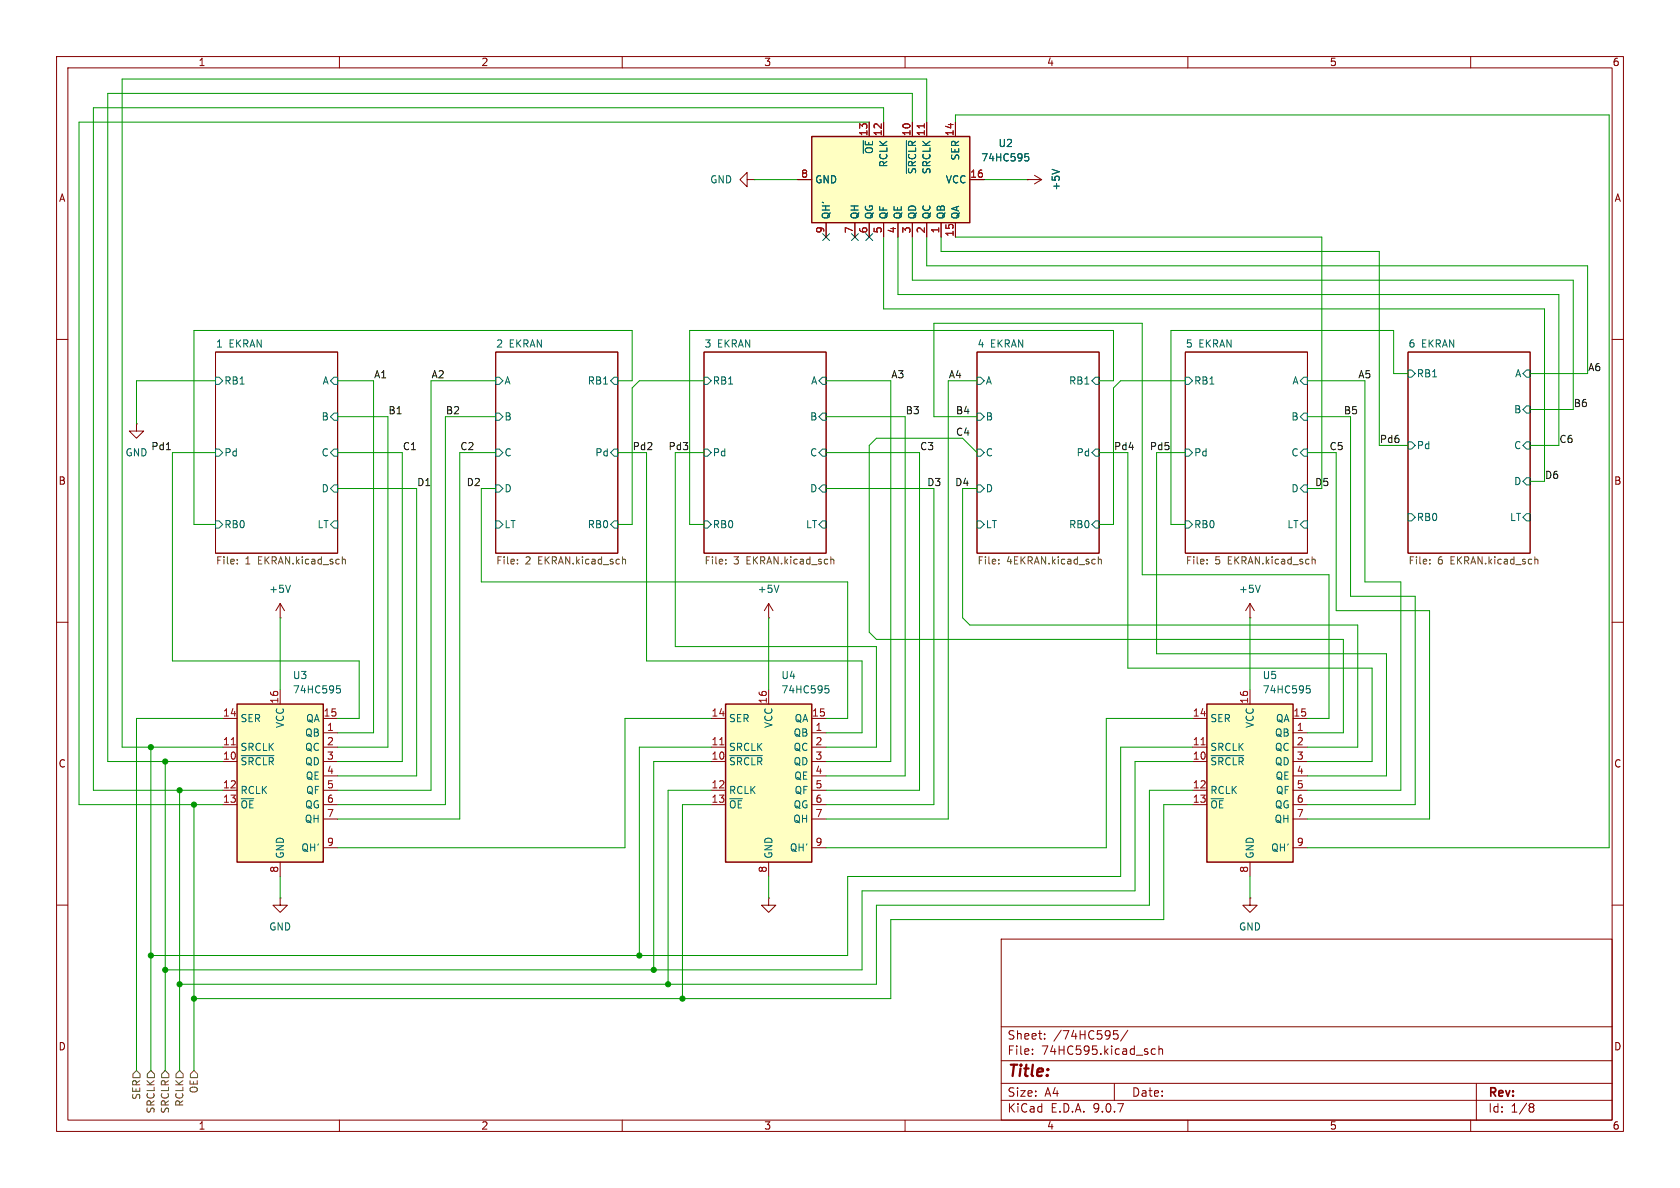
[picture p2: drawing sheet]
(kicad_sch
 (version 20250114)
 (generator "eeschema")
 (generator_version "9.0")
 (paper "A4")
 (lib_symbols
  (symbol "74xx:74HC595" (exclude_from_sim no) (in_bom yes) (on_board yes)
   (property "Reference" "U" (at -7.62 13.97 0) (effects (font (size 1.27 1.27))))
   (property "Value" "74HC595" (at -7.62 -16.51 0) (effects (font (size 1.27 1.27))))
   (property "Footprint" "" (at 0 0 0) (effects (font (size 1.27 1.27)) (hide yes)))
   (property "Datasheet" "http://www.ti.com/lit/ds/symlink/sn74hc595.pdf" (at 0 0 0) (effects (font (size 1.27 1.27)) (hide yes)))
   (property "Description" "8-bit serial in/out Shift Register 3-State Outputs" (at 0 0 0) (effects (font (size 1.27 1.27)) (hide yes)))
   (symbol "74HC595_1_0"
    (pin input line (at -10.16 10.16 0) (length 2.54) (name "SER" (effects (font (size 1.27 1.27)))) (number "14" (effects (font (size 1.27 1.27)))))
    (pin input line (at -10.16 5.08 0) (length 2.54) (name "SRCLK" (effects (font (size 1.27 1.27)))) (number "11" (effects (font (size 1.27 1.27)))))
    (pin input line (at -10.16 2.54 0) (length 2.54) (name "~{SRCLR}" (effects (font (size 1.27 1.27)))) (number "10" (effects (font (size 1.27 1.27)))))
    (pin input line (at -10.16 -2.54 0) (length 2.54) (name "RCLK" (effects (font (size 1.27 1.27)))) (number "12" (effects (font (size 1.27 1.27)))))
    (pin input line (at -10.16 -5.08 0) (length 2.54) (name "~{OE}" (effects (font (size 1.27 1.27)))) (number "13" (effects (font (size 1.27 1.27)))))
    (pin power_in line (at 0 15.24 270) (length 2.54) (name "VCC" (effects (font (size 1.27 1.27)))) (number "16" (effects (font (size 1.27 1.27)))))
    (pin power_in line (at 0 -17.78 90) (length 2.54) (name "GND" (effects (font (size 1.27 1.27)))) (number "8" (effects (font (size 1.27 1.27)))))
    (pin tri_state line (at 10.16 10.16 180) (length 2.54) (name "QA" (effects (font (size 1.27 1.27)))) (number "15" (effects (font (size 1.27 1.27)))))
    (pin tri_state line (at 10.16 7.62 180) (length 2.54) (name "QB" (effects (font (size 1.27 1.27)))) (number "1" (effects (font (size 1.27 1.27)))))
    (pin tri_state line (at 10.16 5.08 180) (length 2.54) (name "QC" (effects (font (size 1.27 1.27)))) (number "2" (effects (font (size 1.27 1.27)))))
    (pin tri_state line (at 10.16 2.54 180) (length 2.54) (name "QD" (effects (font (size 1.27 1.27)))) (number "3" (effects (font (size 1.27 1.27)))))
    (pin tri_state line (at 10.16 0 180) (length 2.54) (name "QE" (effects (font (size 1.27 1.27)))) (number "4" (effects (font (size 1.27 1.27)))))
    (pin tri_state line (at 10.16 -2.54 180) (length 2.54) (name "QF" (effects (font (size 1.27 1.27)))) (number "5" (effects (font (size 1.27 1.27)))))
    (pin tri_state line (at 10.16 -5.08 180) (length 2.54) (name "QG" (effects (font (size 1.27 1.27)))) (number "6" (effects (font (size 1.27 1.27)))))
    (pin tri_state line (at 10.16 -7.62 180) (length 2.54) (name "QH" (effects (font (size 1.27 1.27)))) (number "7" (effects (font (size 1.27 1.27)))))
    (pin output line (at 10.16 -12.7 180) (length 2.54) (name "QH'" (effects (font (size 1.27 1.27)))) (number "9" (effects (font (size 1.27 1.27))))))
   (symbol "74HC595_1_1"
    (rectangle (start -7.62 12.7) (end 7.62 -15.24) (stroke (width 0.254) (type default)) (fill (type background))))
   (embedded_fonts no))
  (symbol "power:+5V"
   (power)
   (pin_numbers (hide yes))
   (pin_names
    (offset 0) (hide yes)) (exclude_from_sim no) (in_bom yes) (on_board yes)
   (property "Reference" "#PWR" (at 0 -3.81 0) (effects (font (size 1.27 1.27)) (hide yes)))
   (property "Value" "+5V" (at 0 3.556 0) (effects (font (size 1.27 1.27))))
   (property "Footprint" "" (at 0 0 0) (effects (font (size 1.27 1.27)) (hide yes)))
   (property "Datasheet" "" (at 0 0 0) (effects (font (size 1.27 1.27)) (hide yes)))
   (property "Description" "Power symbol creates a global label with name \"+5V\"" (at 0 0 0) (effects (font (size 1.27 1.27)) (hide yes)))
   (symbol "+5V_0_1"
    (polyline (pts (xy -0.762 1.27) (xy 0 2.54)) (stroke (width 0) (type default)) (fill (type none)))
    (polyline (pts (xy 0 2.54) (xy 0.762 1.27)) (stroke (width 0) (type default)) (fill (type none)))
    (polyline (pts (xy 0 0) (xy 0 2.54)) (stroke (width 0) (type default)) (fill (type none))))
   (symbol "+5V_1_1"
    (pin power_in line (at 0 0 90) (length 0) (name "~" (effects (font (size 1.27 1.27)))) (number "1" (effects (font (size 1.27 1.27))))))
   (embedded_fonts no))
  (symbol "power:GND"
   (power)
   (pin_numbers (hide yes))
   (pin_names
    (offset 0) (hide yes)) (exclude_from_sim no) (in_bom yes) (on_board yes)
   (property "Reference" "#PWR" (at 0 -6.35 0) (effects (font (size 1.27 1.27)) (hide yes)))
   (property "Value" "GND" (at 0 -3.81 0) (effects (font (size 1.27 1.27))))
   (property "Footprint" "" (at 0 0 0) (effects (font (size 1.27 1.27)) (hide yes)))
   (property "Datasheet" "" (at 0 0 0) (effects (font (size 1.27 1.27)) (hide yes)))
   (property "Description" "Power symbol creates a global label with name \"GND\" , ground" (at 0 0 0) (effects (font (size 1.27 1.27)) (hide yes)))
   (symbol "GND_0_1"
    (polyline (pts (xy 0 0) (xy 0 -1.27) (xy 1.27 -1.27) (xy 0 -2.54) (xy -1.27 -1.27) (xy 0 -1.27)) (stroke (width 0) (type default)) (fill (type none))))
   (symbol "GND_1_1"
    (pin power_in line (at 0 0 270) (length 0) (name "~" (effects (font (size 1.27 1.27)))) (number "1" (effects (font (size 1.27 1.27))))))
   (embedded_fonts no)))
 (junction
  (at 29.21 134.62)
  (diameter 0)
  (color 0 0 0 0))
 (junction
  (at 34.29 176.53)
  (diameter 0)
  (color 0 0 0 0))
 (junction
  (at 26.67 132.08)
  (diameter 0)
  (color 0 0 0 0))
 (junction
  (at 113.03 168.91)
  (diameter 0)
  (color 0 0 0 0))
 (junction
  (at 31.75 173.99)
  (diameter 0)
  (color 0 0 0 0))
 (junction
  (at 120.65 176.53)
  (diameter 0)
  (color 0 0 0 0))
 (junction
  (at 118.11 173.99)
  (diameter 0)
  (color 0 0 0 0))
 (junction
  (at 31.75 139.7)
  (diameter 0)
  (color 0 0 0 0))
 (junction
  (at 26.67 168.91)
  (diameter 0)
  (color 0 0 0 0))
 (junction
  (at 115.57 171.45)
  (diameter 0)
  (color 0 0 0 0))
 (junction
  (at 34.29 142.24)
  (diameter 0)
  (color 0 0 0 0))
 (junction
  (at 29.21 171.45)
  (diameter 0)
  (color 0 0 0 0))
 (no_connect
  (at 151.13 41.91))
 (no_connect
  (at 153.67 41.91))
 (no_connect
  (at 146.05 41.91))
 (wire
  (pts (xy 280.67 66.04) (xy 280.67 46.99))
  (stroke (width 0) (type default)))
 (wire
  (pts (xy 71.12 134.62) (xy 59.69 134.62))
  (stroke (width 0) (type default)))
 (wire
  (pts (xy 59.69 80.01) (xy 71.12 80.01))
  (stroke (width 0) (type default)))
 (wire
  (pts (xy 278.13 49.53) (xy 161.29 49.53))
  (stroke (width 0) (type default)))
 (wire
  (pts (xy 81.28 80.01) (xy 81.28 144.78))
  (stroke (width 0) (type default)))
 (wire
  (pts (xy 73.66 86.36) (xy 73.66 137.16))
  (stroke (width 0) (type default)))
 (wire
  (pts (xy 243.84 78.74) (xy 243.84 44.45))
  (stroke (width 0) (type default)))
 (wire
  (pts (xy 234.95 101.6) (xy 234.95 127))
  (stroke (width 0) (type default)))
 (wire
  (pts (xy 16.51 139.7) (xy 31.75 139.7))
  (stroke (width 0) (type default)))
 (wire
  (pts (xy 39.37 139.7) (xy 31.75 139.7))
  (stroke (width 0) (type default)))
 (wire
  (pts (xy 154.94 77.47) (xy 153.67 78.74))
  (stroke (width 0) (type default)))
 (wire
  (pts (xy 252.73 107.95) (xy 252.73 144.78))
  (stroke (width 0) (type default)))
 (wire
  (pts (xy 19.05 16.51) (xy 161.29 16.51))
  (stroke (width 0) (type default)))
 (wire
  (pts (xy 78.74 142.24) (xy 59.69 142.24))
  (stroke (width 0) (type default)))
 (wire
  (pts (xy 113.03 168.91) (xy 26.67 168.91))
  (stroke (width 0) (type default)))
 (wire
  (pts (xy 172.72 80.01) (xy 170.18 77.47))
  (stroke (width 0) (type default)))
 (wire
  (pts (xy 199.39 118.11) (xy 242.57 118.11))
  (stroke (width 0) (type default)))
 (wire
  (pts (xy 275.59 78.74) (xy 275.59 52.07))
  (stroke (width 0) (type default)))
 (wire
  (pts (xy 49.53 109.22) (xy 49.53 121.92))
  (stroke (width 0) (type default)))
 (wire
  (pts (xy 125.73 132.08) (xy 113.03 132.08))
  (stroke (width 0) (type default)))
 (wire
  (pts (xy 152.4 157.48) (xy 200.66 157.48))
  (stroke (width 0) (type default)))
 (wire
  (pts (xy 29.21 134.62) (xy 29.21 171.45))
  (stroke (width 0) (type default)))
 (wire
  (pts (xy 149.86 154.94) (xy 198.12 154.94))
  (stroke (width 0) (type default)))
 (wire
  (pts (xy 59.69 149.86) (xy 110.49 149.86))
  (stroke (width 0) (type default)))
 (wire
  (pts (xy 118.11 139.7) (xy 118.11 173.99))
  (stroke (width 0) (type default)))
 (wire
  (pts (xy 19.05 134.62) (xy 29.21 134.62))
  (stroke (width 0) (type default)))
 (wire
  (pts (xy 194.31 92.71) (xy 196.85 92.71))
  (stroke (width 0) (type default)))
 (wire
  (pts (xy 270.51 85.09) (xy 273.05 85.09))
  (stroke (width 0) (type default)))
 (wire
  (pts (xy 231.14 73.66) (xy 238.76 73.66))
  (stroke (width 0) (type default)))
 (wire
  (pts (xy 278.13 72.39) (xy 278.13 49.53))
  (stroke (width 0) (type default)))
 (wire
  (pts (xy 109.22 80.01) (xy 114.3 80.01))
  (stroke (width 0) (type default)))
 (wire
  (pts (xy 24.13 67.31) (xy 38.1 67.31))
  (stroke (width 0) (type default)))
 (wire
  (pts (xy 152.4 129.54) (xy 146.05 129.54))
  (stroke (width 0) (type default)))
 (wire
  (pts (xy 200.66 134.62) (xy 200.66 157.48))
  (stroke (width 0) (type default)))
 (wire
  (pts (xy 161.29 21.59) (xy 161.29 16.51))
  (stroke (width 0) (type default)))
 (wire
  (pts (xy 234.95 127) (xy 231.14 127))
  (stroke (width 0) (type default)))
 (wire
  (pts (xy 196.85 68.58) (xy 198.12 67.31))
  (stroke (width 0) (type default)))
 (wire
  (pts (xy 34.29 142.24) (xy 34.29 176.53))
  (stroke (width 0) (type default)))
 (wire
  (pts (xy 231.14 86.36) (xy 233.68 86.36))
  (stroke (width 0) (type default)))
 (wire
  (pts (xy 238.76 105.41) (xy 250.19 105.41))
  (stroke (width 0) (type default)))
 (wire
  (pts (xy 29.21 171.45) (xy 115.57 171.45))
  (stroke (width 0) (type default)))
 (wire
  (pts (xy 87.63 80.01) (xy 81.28 80.01))
  (stroke (width 0) (type default)))
 (wire
  (pts (xy 165.1 57.15) (xy 201.93 57.15))
  (stroke (width 0) (type default)))
 (wire
  (pts (xy 242.57 118.11) (xy 242.57 134.62))
  (stroke (width 0) (type default)))
 (wire
  (pts (xy 156.21 54.61) (xy 156.21 41.91))
  (stroke (width 0) (type default)))
 (wire
  (pts (xy 30.48 80.01) (xy 38.1 80.01))
  (stroke (width 0) (type default)))
 (wire
  (pts (xy 111.76 58.42) (xy 111.76 67.31))
  (stroke (width 0) (type default)))
 (wire
  (pts (xy 284.48 20.32) (xy 168.91 20.32))
  (stroke (width 0) (type default)))
 (wire
  (pts (xy 146.05 127) (xy 149.86 127))
  (stroke (width 0) (type default)))
 (wire
  (pts (xy 30.48 80.01) (xy 30.48 116.84))
  (stroke (width 0) (type default)))
 (wire
  (pts (xy 16.51 19.05) (xy 156.21 19.05))
  (stroke (width 0) (type default)))
 (wire
  (pts (xy 66.04 129.54) (xy 59.69 129.54))
  (stroke (width 0) (type default)))
 (wire
  (pts (xy 163.83 46.99) (xy 163.83 41.91))
  (stroke (width 0) (type default)))
 (wire
  (pts (xy 231.14 67.31) (xy 241.3 67.31))
  (stroke (width 0) (type default)))
 (wire
  (pts (xy 78.74 73.66) (xy 78.74 142.24))
  (stroke (width 0) (type default)))
 (wire
  (pts (xy 270.51 66.04) (xy 280.67 66.04))
  (stroke (width 0) (type default)))
 (wire
  (pts (xy 247.65 139.7) (xy 231.14 139.7))
  (stroke (width 0) (type default)))
 (wire
  (pts (xy 120.65 176.53) (xy 157.48 176.53))
  (stroke (width 0) (type default)))
 (wire
  (pts (xy 125.73 134.62) (xy 115.57 134.62))
  (stroke (width 0) (type default)))
 (wire
  (pts (xy 135.89 109.22) (xy 135.89 121.92))
  (stroke (width 0) (type default)))
 (wire
  (pts (xy 149.86 102.87) (xy 149.86 127))
  (stroke (width 0) (type default)))
 (wire
  (pts (xy 168.91 20.32) (xy 168.91 21.59))
  (stroke (width 0) (type default)))
 (wire
  (pts (xy 146.05 73.66) (xy 160.02 73.66))
  (stroke (width 0) (type default)))
 (wire
  (pts (xy 195.58 127) (xy 195.58 149.86))
  (stroke (width 0) (type default)))
 (wire
  (pts (xy 152.4 116.84) (xy 152.4 129.54))
  (stroke (width 0) (type default)))
 (wire
  (pts (xy 63.5 127) (xy 59.69 127))
  (stroke (width 0) (type default)))
 (wire
  (pts (xy 204.47 115.57) (xy 245.11 115.57))
  (stroke (width 0) (type default)))
 (wire
  (pts (xy 167.64 67.31) (xy 172.72 67.31))
  (stroke (width 0) (type default)))
 (wire
  (pts (xy 165.1 142.24) (xy 146.05 142.24))
  (stroke (width 0) (type default)))
 (wire
  (pts (xy 246.38 66.04) (xy 248.92 66.04))
  (stroke (width 0) (type default)))
 (wire
  (pts (xy 26.67 132.08) (xy 21.59 132.08))
  (stroke (width 0) (type default)))
 (wire
  (pts (xy 111.76 68.58) (xy 111.76 92.71))
  (stroke (width 0) (type default)))
 (wire
  (pts (xy 231.14 142.24) (xy 250.19 142.24))
  (stroke (width 0) (type default)))
 (wire
  (pts (xy 252.73 144.78) (xy 231.14 144.78))
  (stroke (width 0) (type default)))
 (wire
  (pts (xy 247.65 102.87) (xy 247.65 139.7))
  (stroke (width 0) (type default)))
 (wire
  (pts (xy 154.94 173.99) (xy 154.94 160.02))
  (stroke (width 0) (type default)))
 (wire
  (pts (xy 16.51 19.05) (xy 16.51 139.7))
  (stroke (width 0) (type default)))
 (wire
  (pts (xy 161.29 49.53) (xy 161.29 41.91))
  (stroke (width 0) (type default)))
 (wire
  (pts (xy 203.2 139.7) (xy 203.2 160.02))
  (stroke (width 0) (type default)))
 (wire
  (pts (xy 115.57 171.45) (xy 152.4 171.45))
  (stroke (width 0) (type default)))
 (wire
  (pts (xy 198.12 132.08) (xy 198.12 154.94))
  (stroke (width 0) (type default)))
 (wire
  (pts (xy 34.29 142.24) (xy 39.37 142.24))
  (stroke (width 0) (type default)))
 (wire
  (pts (xy 34.29 92.71) (xy 38.1 92.71))
  (stroke (width 0) (type default)))
 (wire
  (pts (xy 39.37 134.62) (xy 29.21 134.62))
  (stroke (width 0) (type default)))
 (wire
  (pts (xy 207.01 58.42) (xy 246.38 58.42))
  (stroke (width 0) (type default)))
 (wire
  (pts (xy 246.38 58.42) (xy 246.38 66.04))
  (stroke (width 0) (type default)))
 (wire
  (pts (xy 13.97 21.59) (xy 13.97 142.24))
  (stroke (width 0) (type default)))
 (wire
  (pts (xy 109.22 67.31) (xy 111.76 67.31))
  (stroke (width 0) (type default)))
 (wire
  (pts (xy 210.82 142.24) (xy 205.74 142.24))
  (stroke (width 0) (type default)))
 (wire
  (pts (xy 236.22 80.01) (xy 236.22 107.95))
  (stroke (width 0) (type default)))
 (wire
  (pts (xy 85.09 102.87) (xy 149.86 102.87))
  (stroke (width 0) (type default)))
 (wire
  (pts (xy 39.37 127) (xy 24.13 127))
  (stroke (width 0) (type default)))
 (wire
  (pts (xy 85.09 86.36) (xy 85.09 102.87))
  (stroke (width 0) (type default)))
 (wire
  (pts (xy 87.63 67.31) (xy 76.2 67.31))
  (stroke (width 0) (type default)))
 (wire
  (pts (xy 59.69 67.31) (xy 66.04 67.31))
  (stroke (width 0) (type default)))
 (wire
  (pts (xy 220.98 154.94) (xy 220.98 158.75))
  (stroke (width 0) (type default)))
 (wire
  (pts (xy 250.19 105.41) (xy 250.19 142.24))
  (stroke (width 0) (type default)))
 (wire
  (pts (xy 81.28 144.78) (xy 59.69 144.78))
  (stroke (width 0) (type default)))
 (wire
  (pts (xy 241.3 102.87) (xy 247.65 102.87))
  (stroke (width 0) (type default)))
 (wire
  (pts (xy 170.18 77.47) (xy 154.94 77.47))
  (stroke (width 0) (type default)))
 (wire
  (pts (xy 125.73 142.24) (xy 120.65 142.24))
  (stroke (width 0) (type default)))
 (wire
  (pts (xy 125.73 127) (xy 110.49 127))
  (stroke (width 0) (type default)))
 (wire
  (pts (xy 24.13 67.31) (xy 24.13 74.93))
  (stroke (width 0) (type default)))
 (wire
  (pts (xy 171.45 110.49) (xy 240.03 110.49))
  (stroke (width 0) (type default)))
 (wire
  (pts (xy 68.58 132.08) (xy 59.69 132.08))
  (stroke (width 0) (type default)))
 (wire
  (pts (xy 173.99 31.75) (xy 181.61 31.75))
  (stroke (width 0) (type default)))
 (wire
  (pts (xy 157.48 134.62) (xy 146.05 134.62))
  (stroke (width 0) (type default)))
 (wire
  (pts (xy 210.82 132.08) (xy 198.12 132.08))
  (stroke (width 0) (type default)))
 (wire
  (pts (xy 170.18 86.36) (xy 170.18 109.22))
  (stroke (width 0) (type default)))
 (wire
  (pts (xy 115.57 134.62) (xy 115.57 171.45))
  (stroke (width 0) (type default)))
 (wire
  (pts (xy 157.48 162.56) (xy 205.74 162.56))
  (stroke (width 0) (type default)))
 (wire
  (pts (xy 121.92 58.42) (xy 121.92 92.71))
  (stroke (width 0) (type default)))
 (wire
  (pts (xy 118.11 173.99) (xy 154.94 173.99))
  (stroke (width 0) (type default)))
 (wire
  (pts (xy 166.37 44.45) (xy 166.37 41.91))
  (stroke (width 0) (type default)))
 (wire
  (pts (xy 243.84 44.45) (xy 166.37 44.45))
  (stroke (width 0) (type default)))
 (wire
  (pts (xy 63.5 116.84) (xy 63.5 127))
  (stroke (width 0) (type default)))
 (wire
  (pts (xy 39.37 132.08) (xy 26.67 132.08))
  (stroke (width 0) (type default)))
 (wire
  (pts (xy 120.65 142.24) (xy 120.65 176.53))
  (stroke (width 0) (type default)))
 (wire
  (pts (xy 34.29 58.42) (xy 34.29 92.71))
  (stroke (width 0) (type default)))
 (wire
  (pts (xy 209.55 92.71) (xy 207.01 92.71))
  (stroke (width 0) (type default)))
 (wire
  (pts (xy 205.74 142.24) (xy 205.74 162.56))
  (stroke (width 0) (type default)))
 (wire
  (pts (xy 220.98 109.22) (xy 220.98 121.92))
  (stroke (width 0) (type default)))
 (wire
  (pts (xy 149.86 168.91) (xy 149.86 154.94))
  (stroke (width 0) (type default)))
 (wire
  (pts (xy 165.1 73.66) (xy 165.1 57.15))
  (stroke (width 0) (type default)))
 (wire
  (pts (xy 199.39 80.01) (xy 199.39 118.11))
  (stroke (width 0) (type default)))
 (wire
  (pts (xy 125.73 139.7) (xy 118.11 139.7))
  (stroke (width 0) (type default)))
 (wire
  (pts (xy 157.48 176.53) (xy 157.48 162.56))
  (stroke (width 0) (type default)))
 (wire
  (pts (xy 198.12 67.31) (xy 209.55 67.31))
  (stroke (width 0) (type default)))
 (wire
  (pts (xy 26.67 168.91) (xy 26.67 189.23))
  (stroke (width 0) (type default)))
 (wire
  (pts (xy 30.48 116.84) (xy 63.5 116.84))
  (stroke (width 0) (type default)))
 (wire
  (pts (xy 68.58 73.66) (xy 68.58 132.08))
  (stroke (width 0) (type default)))
 (wire
  (pts (xy 154.94 160.02) (xy 203.2 160.02))
  (stroke (width 0) (type default)))
 (wire
  (pts (xy 31.75 173.99) (xy 31.75 189.23))
  (stroke (width 0) (type default)))
 (wire
  (pts (xy 154.94 113.03) (xy 237.49 113.03))
  (stroke (width 0) (type default)))
 (wire
  (pts (xy 124.46 92.71) (xy 121.92 92.71))
  (stroke (width 0) (type default)))
 (wire
  (pts (xy 146.05 149.86) (xy 195.58 149.86))
  (stroke (width 0) (type default)))
 (wire
  (pts (xy 157.48 67.31) (xy 157.48 134.62))
  (stroke (width 0) (type default)))
 (wire
  (pts (xy 280.67 46.99) (xy 163.83 46.99))
  (stroke (width 0) (type default)))
 (wire
  (pts (xy 245.11 115.57) (xy 245.11 137.16))
  (stroke (width 0) (type default)))
 (wire
  (pts (xy 13.97 21.59) (xy 153.67 21.59))
  (stroke (width 0) (type default)))
 (wire
  (pts (xy 231.14 149.86) (xy 284.48 149.86))
  (stroke (width 0) (type default)))
 (wire
  (pts (xy 13.97 142.24) (xy 34.29 142.24))
  (stroke (width 0) (type default)))
 (wire
  (pts (xy 154.94 114.3) (xy 154.94 132.08))
  (stroke (width 0) (type default)))
 (wire
  (pts (xy 167.64 144.78) (xy 146.05 144.78))
  (stroke (width 0) (type default)))
 (wire
  (pts (xy 146.05 86.36) (xy 165.1 86.36))
  (stroke (width 0) (type default)))
 (wire
  (pts (xy 158.75 52.07) (xy 158.75 41.91))
  (stroke (width 0) (type default)))
 (wire
  (pts (xy 21.59 13.97) (xy 163.83 13.97))
  (stroke (width 0) (type default)))
 (wire
  (pts (xy 113.03 67.31) (xy 124.46 67.31))
  (stroke (width 0) (type default)))
 (wire
  (pts (xy 113.03 132.08) (xy 113.03 168.91))
  (stroke (width 0) (type default)))
 (wire
  (pts (xy 167.64 67.31) (xy 167.64 144.78))
  (stroke (width 0) (type default)))
 (wire
  (pts (xy 209.55 80.01) (xy 204.47 80.01))
  (stroke (width 0) (type default)))
 (wire
  (pts (xy 109.22 92.71) (xy 111.76 92.71))
  (stroke (width 0) (type default)))
 (wire
  (pts (xy 163.83 21.59) (xy 163.83 13.97))
  (stroke (width 0) (type default)))
 (wire
  (pts (xy 119.38 80.01) (xy 119.38 114.3))
  (stroke (width 0) (type default)))
 (wire
  (pts (xy 31.75 173.99) (xy 118.11 173.99))
  (stroke (width 0) (type default)))
 (wire
  (pts (xy 59.69 73.66) (xy 68.58 73.66))
  (stroke (width 0) (type default)))
 (wire
  (pts (xy 238.76 73.66) (xy 238.76 105.41))
  (stroke (width 0) (type default)))
 (wire
  (pts (xy 160.02 73.66) (xy 160.02 137.16))
  (stroke (width 0) (type default)))
 (wire
  (pts (xy 233.68 41.91) (xy 168.91 41.91))
  (stroke (width 0) (type default)))
 (wire
  (pts (xy 119.38 114.3) (xy 154.94 114.3))
  (stroke (width 0) (type default)))
 (wire
  (pts (xy 234.95 101.6) (xy 201.93 101.6))
  (stroke (width 0) (type default)))
 (wire
  (pts (xy 275.59 52.07) (xy 158.75 52.07))
  (stroke (width 0) (type default)))
 (wire
  (pts (xy 275.59 78.74) (xy 270.51 78.74))
  (stroke (width 0) (type default)))
 (wire
  (pts (xy 152.4 171.45) (xy 152.4 157.48))
  (stroke (width 0) (type default)))
 (wire
  (pts (xy 162.56 80.01) (xy 162.56 139.7))
  (stroke (width 0) (type default)))
 (wire
  (pts (xy 194.31 67.31) (xy 196.85 67.31))
  (stroke (width 0) (type default)))
 (wire
  (pts (xy 236.22 107.95) (xy 252.73 107.95))
  (stroke (width 0) (type default)))
 (wire
  (pts (xy 76.2 139.7) (xy 59.69 139.7))
  (stroke (width 0) (type default)))
 (wire
  (pts (xy 24.13 127) (xy 24.13 189.23))
  (stroke (width 0) (type default)))
 (wire
  (pts (xy 270.51 72.39) (xy 278.13 72.39))
  (stroke (width 0) (type default)))
 (wire
  (pts (xy 210.82 134.62) (xy 200.66 134.62))
  (stroke (width 0) (type default)))
 (wire
  (pts (xy 237.49 113.03) (xy 237.49 129.54))
  (stroke (width 0) (type default)))
 (wire
  (pts (xy 71.12 80.01) (xy 71.12 134.62))
  (stroke (width 0) (type default)))
 (wire
  (pts (xy 240.03 110.49) (xy 240.03 132.08))
  (stroke (width 0) (type default)))
 (wire
  (pts (xy 121.92 58.42) (xy 196.85 58.42))
  (stroke (width 0) (type default)))
 (wire
  (pts (xy 273.05 85.09) (xy 273.05 54.61))
  (stroke (width 0) (type default)))
 (wire
  (pts (xy 87.63 73.66) (xy 78.74 73.66))
  (stroke (width 0) (type default)))
 (wire
  (pts (xy 273.05 54.61) (xy 156.21 54.61))
  (stroke (width 0) (type default)))
 (wire
  (pts (xy 120.65 176.53) (xy 34.29 176.53))
  (stroke (width 0) (type default)))
 (wire
  (pts (xy 284.48 20.32) (xy 284.48 149.86))
  (stroke (width 0) (type default)))
 (wire
  (pts (xy 146.05 80.01) (xy 162.56 80.01))
  (stroke (width 0) (type default)))
 (wire
  (pts (xy 231.14 80.01) (xy 236.22 80.01))
  (stroke (width 0) (type default)))
 (wire
  (pts (xy 153.67 111.76) (xy 154.94 113.03))
  (stroke (width 0) (type default)))
 (wire
  (pts (xy 170.18 109.22) (xy 171.45 110.49))
  (stroke (width 0) (type default)))
 (wire
  (pts (xy 59.69 86.36) (xy 73.66 86.36))
  (stroke (width 0) (type default)))
 (wire
  (pts (xy 210.82 127) (xy 195.58 127))
  (stroke (width 0) (type default)))
 (wire
  (pts (xy 29.21 171.45) (xy 29.21 189.23))
  (stroke (width 0) (type default)))
 (wire
  (pts (xy 135.89 154.94) (xy 135.89 158.75))
  (stroke (width 0) (type default)))
 (wire
  (pts (xy 233.68 86.36) (xy 233.68 41.91))
  (stroke (width 0) (type default)))
 (wire
  (pts (xy 196.85 68.58) (xy 196.85 92.71))
  (stroke (width 0) (type default)))
 (wire
  (pts (xy 153.67 78.74) (xy 153.67 111.76))
  (stroke (width 0) (type default)))
 (wire
  (pts (xy 242.57 134.62) (xy 231.14 134.62))
  (stroke (width 0) (type default)))
 (wire
  (pts (xy 76.2 67.31) (xy 76.2 139.7))
  (stroke (width 0) (type default)))
 (wire
  (pts (xy 146.05 67.31) (xy 157.48 67.31))
  (stroke (width 0) (type default)))
 (wire
  (pts (xy 162.56 139.7) (xy 146.05 139.7))
  (stroke (width 0) (type default)))
 (wire
  (pts (xy 49.53 154.94) (xy 49.53 158.75))
  (stroke (width 0) (type default)))
 (wire
  (pts (xy 241.3 67.31) (xy 241.3 102.87))
  (stroke (width 0) (type default)))
 (wire
  (pts (xy 21.59 132.08) (xy 21.59 13.97))
  (stroke (width 0) (type default)))
 (wire
  (pts (xy 245.11 137.16) (xy 231.14 137.16))
  (stroke (width 0) (type default)))
 (wire
  (pts (xy 237.49 129.54) (xy 231.14 129.54))
  (stroke (width 0) (type default)))
 (wire
  (pts (xy 207.01 58.42) (xy 207.01 92.71))
  (stroke (width 0) (type default)))
 (wire
  (pts (xy 243.84 78.74) (xy 248.92 78.74))
  (stroke (width 0) (type default)))
 (wire
  (pts (xy 165.1 86.36) (xy 165.1 142.24))
  (stroke (width 0) (type default)))
 (wire
  (pts (xy 19.05 16.51) (xy 19.05 134.62))
  (stroke (width 0) (type default)))
 (wire
  (pts (xy 240.03 132.08) (xy 231.14 132.08))
  (stroke (width 0) (type default)))
 (wire
  (pts (xy 73.66 137.16) (xy 59.69 137.16))
  (stroke (width 0) (type default)))
 (wire
  (pts (xy 154.94 132.08) (xy 146.05 132.08))
  (stroke (width 0) (type default)))
 (wire
  (pts (xy 111.76 68.58) (xy 113.03 67.31))
  (stroke (width 0) (type default)))
 (wire
  (pts (xy 114.3 116.84) (xy 152.4 116.84))
  (stroke (width 0) (type default)))
 (wire
  (pts (xy 201.93 57.15) (xy 201.93 101.6))
  (stroke (width 0) (type default)))
 (wire
  (pts (xy 194.31 80.01) (xy 199.39 80.01))
  (stroke (width 0) (type default)))
 (wire
  (pts (xy 196.85 58.42) (xy 196.85 67.31))
  (stroke (width 0) (type default)))
 (wire
  (pts (xy 113.03 168.91) (xy 149.86 168.91))
  (stroke (width 0) (type default)))
 (wire
  (pts (xy 160.02 137.16) (xy 146.05 137.16))
  (stroke (width 0) (type default)))
 (wire
  (pts (xy 66.04 67.31) (xy 66.04 129.54))
  (stroke (width 0) (type default)))
 (wire
  (pts (xy 110.49 127) (xy 110.49 149.86))
  (stroke (width 0) (type default)))
 (wire
  (pts (xy 204.47 80.01) (xy 204.47 115.57))
  (stroke (width 0) (type default)))
 (wire
  (pts (xy 114.3 80.01) (xy 114.3 116.84))
  (stroke (width 0) (type default)))
 (wire
  (pts (xy 34.29 176.53) (xy 34.29 189.23))
  (stroke (width 0) (type default)))
 (wire
  (pts (xy 31.75 139.7) (xy 31.75 173.99))
  (stroke (width 0) (type default)))
 (wire
  (pts (xy 133.35 31.75) (xy 140.97 31.75))
  (stroke (width 0) (type default)))
 (wire
  (pts (xy 165.1 73.66) (xy 172.72 73.66))
  (stroke (width 0) (type default)))
 (wire
  (pts (xy 111.76 58.42) (xy 34.29 58.42))
  (stroke (width 0) (type default)))
 (wire
  (pts (xy 119.38 80.01) (xy 124.46 80.01))
  (stroke (width 0) (type default)))
 (wire
  (pts (xy 156.21 21.59) (xy 156.21 19.05))
  (stroke (width 0) (type default)))
 (wire
  (pts (xy 170.18 86.36) (xy 172.72 86.36))
  (stroke (width 0) (type default)))
 (wire
  (pts (xy 87.63 86.36) (xy 85.09 86.36))
  (stroke (width 0) (type default)))
 (wire
  (pts (xy 26.67 132.08) (xy 26.67 168.91))
  (stroke (width 0) (type default)))
 (wire
  (pts (xy 210.82 139.7) (xy 203.2 139.7))
  (stroke (width 0) (type default)))
 (label "Pd1"
  (at 30.48 80.01 180)
  (effects (font (size 1.27 1.27)) (justify right bottom)))
 (label "A3"
  (at 157.48 67.31 0)
  (effects (font (size 1.27 1.27)) (justify left bottom)))
 (label "D2"
  (at 85.09 86.36 180)
  (effects (font (size 1.27 1.27)) (justify right bottom)))
 (label "B2"
  (at 78.74 73.66 0)
  (effects (font (size 1.27 1.27)) (justify left bottom)))
 (label "C6"
  (at 275.59 78.74 0)
  (effects (font (size 1.27 1.27)) (justify left bottom)))
 (label "D3"
  (at 163.83 86.36 0)
  (effects (font (size 1.27 1.27)) (justify left bottom)))
 (label "A1"
  (at 66.04 67.31 0)
  (effects (font (size 1.27 1.27)) (justify left bottom)))
 (label "C4"
  (at 168.91 77.47 0)
  (effects (font (size 1.27 1.27)) (justify left bottom)))
 (label "B3"
  (at 160.02 73.66 0)
  (effects (font (size 1.27 1.27)) (justify left bottom)))
 (label "D4"
  (at 171.45 86.36 180)
  (effects (font (size 1.27 1.27)) (justify right bottom)))
 (label "C3"
  (at 162.56 80.01 0)
  (effects (font (size 1.27 1.27)) (justify left bottom)))
 (label "A4"
  (at 167.64 67.31 0)
  (effects (font (size 1.27 1.27)) (justify left bottom)))
 (label "Pd3"
  (at 121.92 80.01 180)
  (effects (font (size 1.27 1.27)) (justify right bottom)))
 (label "B6"
  (at 278.13 72.39 0)
  (effects (font (size 1.27 1.27)) (justify left bottom)))
 (label "D1"
  (at 73.66 86.36 0)
  (effects (font (size 1.27 1.27)) (justify left bottom)))
 (label "C2"
  (at 81.28 80.01 0)
  (effects (font (size 1.27 1.27)) (justify left bottom)))
 (label "Pd4"
  (at 196.85 80.01 0)
  (effects (font (size 1.27 1.27)) (justify left bottom)))
 (label "A6"
  (at 280.67 66.04 0)
  (effects (font (size 1.27 1.27)) (justify left bottom)))
 (label "D6"
  (at 273.05 85.09 0)
  (effects (font (size 1.27 1.27)) (justify left bottom)))
 (label "B1"
  (at 68.58 73.66 0)
  (effects (font (size 1.27 1.27)) (justify left bottom)))
 (label "B4"
  (at 168.91 73.66 0)
  (effects (font (size 1.27 1.27)) (justify left bottom)))
 (label "A2"
  (at 76.2 67.31 0)
  (effects (font (size 1.27 1.27)) (justify left bottom)))
 (label "Pd2"
  (at 111.76 80.01 0)
  (effects (font (size 1.27 1.27)) (justify left bottom)))
 (label "B5"
  (at 237.49 73.66 0)
  (effects (font (size 1.27 1.27)) (justify left bottom)))
 (label "A5"
  (at 240.03 67.31 0)
  (effects (font (size 1.27 1.27)) (justify left bottom)))
 (label "C5"
  (at 234.95 80.01 0)
  (effects (font (size 1.27 1.27)) (justify left bottom)))
 (label "C1"
  (at 71.12 80.01 0)
  (effects (font (size 1.27 1.27)) (justify left bottom)))
 (label "D5"
  (at 232.41 86.36 0)
  (effects (font (size 1.27 1.27)) (justify left bottom)))
 (label "Pd6"
  (at 243.84 78.74 0)
  (effects (font (size 1.27 1.27)) (justify left bottom)))
 (label "Pd5"
  (at 207.01 80.01 180)
  (effects (font (size 1.27 1.27)) (justify right bottom)))
 (hierarchical_label "SRCLR"
  (shape input)
  (at 29.21 189.23 270)
  (effects (font (size 1.27 1.27)) (justify right)))
 (hierarchical_label "RCLK"
  (shape input)
  (at 31.75 189.23 270)
  (effects (font (size 1.27 1.27)) (justify right)))
 (hierarchical_label "SER"
  (shape input)
  (at 24.13 189.23 270)
  (effects (font (size 1.27 1.27)) (justify right)))
 (hierarchical_label "SRCLK"
  (shape input)
  (at 26.67 189.23 270)
  (effects (font (size 1.27 1.27)) (justify right)))
 (hierarchical_label "OE"
  (shape input)
  (at 34.29 189.23 270)
  (effects (font (size 1.27 1.27)) (justify right)))
 (symbol
  (lib_id "power:+5V")
  (at 181.61 31.75 270)
  (unit 1)
  (exclude_from_sim no)
  (in_bom yes)
  (on_board yes)
  (dnp no)
  (fields_autoplaced yes)
  (property "Reference" "#PWR05" (at 177.8 31.75 0) (effects (font (size 1.27 1.27)) (hide yes)))
  (property "Value" "+5V" (at 186.69 31.75 0) (effects (font (size 1.27 1.27))))
  (property "Footprint" "" (at 181.61 31.75 0) (effects (font (size 1.27 1.27)) (hide yes)))
  (property "Datasheet" "" (at 181.61 31.75 0) (effects (font (size 1.27 1.27)) (hide yes)))
  (property "Description" "Power symbol creates a global label with name \"+5V\"" (at 181.61 31.75 0) (effects (font (size 1.27 1.27)) (hide yes)))
  (pin "1"))
 (symbol
  (lib_id "power:GND")
  (at 220.98 158.75 0)
  (unit 1)
  (exclude_from_sim no)
  (in_bom yes)
  (on_board yes)
  (dnp no)
  (fields_autoplaced yes)
  (property "Reference" "#PWR012" (at 220.98 165.1 0) (effects (font (size 1.27 1.27)) (hide yes)))
  (property "Value" "GND" (at 220.98 163.83 0) (effects (font (size 1.27 1.27))))
  (property "Footprint" "" (at 220.98 158.75 0) (effects (font (size 1.27 1.27)) (hide yes)))
  (property "Datasheet" "" (at 220.98 158.75 0) (effects (font (size 1.27 1.27)) (hide yes)))
  (property "Description" "Power symbol creates a global label with name \"GND\" , ground" (at 220.98 158.75 0) (effects (font (size 1.27 1.27)) (hide yes)))
  (pin "1"))
 (symbol
  (lib_id "power:+5V")
  (at 135.89 109.22 0)
  (unit 1)
  (exclude_from_sim no)
  (in_bom yes)
  (on_board yes)
  (dnp no)
  (fields_autoplaced yes)
  (property "Reference" "#PWR08" (at 135.89 113.03 0) (effects (font (size 1.27 1.27)) (hide yes)))
  (property "Value" "+5V" (at 135.89 104.14 0) (effects (font (size 1.27 1.27))))
  (property "Footprint" "" (at 135.89 109.22 0) (effects (font (size 1.27 1.27)) (hide yes)))
  (property "Datasheet" "" (at 135.89 109.22 0) (effects (font (size 1.27 1.27)) (hide yes)))
  (property "Description" "Power symbol creates a global label with name \"+5V\"" (at 135.89 109.22 0) (effects (font (size 1.27 1.27)) (hide yes)))
  (pin "1"))
 (symbol
  (lib_id "power:GND")
  (at 133.35 31.75 270)
  (unit 1)
  (exclude_from_sim no)
  (in_bom yes)
  (on_board yes)
  (dnp no)
  (fields_autoplaced yes)
  (property "Reference" "#PWR04" (at 127 31.75 0) (effects (font (size 1.27 1.27)) (hide yes)))
  (property "Value" "GND" (at 129.54 31.7499 90) (effects (font (size 1.27 1.27)) (justify right)))
  (property "Footprint" "" (at 133.35 31.75 0) (effects (font (size 1.27 1.27)) (hide yes)))
  (property "Datasheet" "" (at 133.35 31.75 0) (effects (font (size 1.27 1.27)) (hide yes)))
  (property "Description" "Power symbol creates a global label with name \"GND\" , ground" (at 133.35 31.75 0) (effects (font (size 1.27 1.27)) (hide yes)))
  (pin "1"))
 (symbol
  (lib_id "74xx:74HC595")
  (at 158.75 31.75 270)
  (unit 1)
  (exclude_from_sim no)
  (in_bom yes)
  (on_board yes)
  (dnp no)
  (fields_autoplaced yes)
  (property "Reference" "U2" (at 177.8 25.3298 90) (effects (font (size 1.27 1.27))))
  (property "Value" "74HC595" (at 177.8 27.8698 90) (effects (font (size 1.27 1.27))))
  (property "Footprint" "" (at 158.75 31.75 0) (effects (font (size 1.27 1.27)) (hide yes)))
  (property "Datasheet" "http://www.ti.com/lit/ds/symlink/sn74hc595.pdf" (at 158.75 31.75 0) (effects (font (size 1.27 1.27)) (hide yes)))
  (property "Description" "8-bit serial in/out Shift Register 3-State Outputs" (at 158.75 31.75 0) (effects (font (size 1.27 1.27)) (hide yes)))
  (pin "11")
  (pin "16")
  (pin "1")
  (pin "4")
  (pin "6")
  (pin "9")
  (pin "15")
  (pin "14")
  (pin "10")
  (pin "12")
  (pin "13")
  (pin "8")
  (pin "2")
  (pin "3")
  (pin "5")
  (pin "7"))
 (symbol
  (lib_id "74xx:74HC595")
  (at 220.98 137.16 0)
  (unit 1)
  (exclude_from_sim no)
  (in_bom yes)
  (on_board yes)
  (dnp no)
  (fields_autoplaced yes)
  (property "Reference" "U5" (at 223.1233 119.38 0) (effects (font (size 1.27 1.27)) (justify left)))
  (property "Value" "74HC595" (at 223.1233 121.92 0) (effects (font (size 1.27 1.27)) (justify left)))
  (property "Footprint" "" (at 220.98 137.16 0) (effects (font (size 1.27 1.27)) (hide yes)))
  (property "Datasheet" "http://www.ti.com/lit/ds/symlink/sn74hc595.pdf" (at 220.98 137.16 0) (effects (font (size 1.27 1.27)) (hide yes)))
  (property "Description" "8-bit serial in/out Shift Register 3-State Outputs" (at 220.98 137.16 0) (effects (font (size 1.27 1.27)) (hide yes)))
  (pin "11")
  (pin "16")
  (pin "1")
  (pin "4")
  (pin "6")
  (pin "9")
  (pin "15")
  (pin "14")
  (pin "10")
  (pin "12")
  (pin "13")
  (pin "8")
  (pin "2")
  (pin "3")
  (pin "5")
  (pin "7"))
 (symbol
  (lib_id "power:GND")
  (at 24.13 74.93 0)
  (unit 1)
  (exclude_from_sim no)
  (in_bom yes)
  (on_board yes)
  (dnp no)
  (fields_autoplaced yes)
  (property "Reference" "#PWR06" (at 24.13 81.28 0) (effects (font (size 1.27 1.27)) (hide yes)))
  (property "Value" "GND" (at 24.13 80.01 0) (effects (font (size 1.27 1.27))))
  (property "Footprint" "" (at 24.13 74.93 0) (effects (font (size 1.27 1.27)) (hide yes)))
  (property "Datasheet" "" (at 24.13 74.93 0) (effects (font (size 1.27 1.27)) (hide yes)))
  (property "Description" "Power symbol creates a global label with name \"GND\" , ground" (at 24.13 74.93 0) (effects (font (size 1.27 1.27)) (hide yes)))
  (pin "1"))
 (symbol
  (lib_id "power:GND")
  (at 135.89 158.75 0)
  (unit 1)
  (exclude_from_sim no)
  (in_bom yes)
  (on_board yes)
  (dnp no)
  (fields_autoplaced yes)
  (property "Reference" "#PWR011" (at 135.89 165.1 0) (effects (font (size 1.27 1.27)) (hide yes)))
  (property "Value" "GND" (at 135.89 163.83 0) (effects (font (size 1.27 1.27)) (hide yes)))
  (property "Footprint" "" (at 135.89 158.75 0) (effects (font (size 1.27 1.27)) (hide yes)))
  (property "Datasheet" "" (at 135.89 158.75 0) (effects (font (size 1.27 1.27)) (hide yes)))
  (property "Description" "Power symbol creates a global label with name \"GND\" , ground" (at 135.89 158.75 0) (effects (font (size 1.27 1.27)) (hide yes)))
  (pin "1"))
 (symbol
  (lib_id "power:+5V")
  (at 220.98 109.22 0)
  (unit 1)
  (exclude_from_sim no)
  (in_bom yes)
  (on_board yes)
  (dnp no)
  (fields_autoplaced yes)
  (property "Reference" "#PWR09" (at 220.98 113.03 0) (effects (font (size 1.27 1.27)) (hide yes)))
  (property "Value" "+5V" (at 220.98 104.14 0) (effects (font (size 1.27 1.27))))
  (property "Footprint" "" (at 220.98 109.22 0) (effects (font (size 1.27 1.27)) (hide yes)))
  (property "Datasheet" "" (at 220.98 109.22 0) (effects (font (size 1.27 1.27)) (hide yes)))
  (property "Description" "Power symbol creates a global label with name \"+5V\"" (at 220.98 109.22 0) (effects (font (size 1.27 1.27)) (hide yes)))
  (pin "1"))
 (symbol
  (lib_id "power:GND")
  (at 49.53 158.75 0)
  (unit 1)
  (exclude_from_sim no)
  (in_bom yes)
  (on_board yes)
  (dnp no)
  (fields_autoplaced yes)
  (property "Reference" "#PWR010" (at 49.53 165.1 0) (effects (font (size 1.27 1.27)) (hide yes)))
  (property "Value" "GND" (at 49.53 163.83 0) (effects (font (size 1.27 1.27))))
  (property "Footprint" "" (at 49.53 158.75 0) (effects (font (size 1.27 1.27)) (hide yes)))
  (property "Datasheet" "" (at 49.53 158.75 0) (effects (font (size 1.27 1.27)) (hide yes)))
  (property "Description" "Power symbol creates a global label with name \"GND\" , ground" (at 49.53 158.75 0) (effects (font (size 1.27 1.27)) (hide yes)))
  (pin "1"))
 (symbol
  (lib_id "power:+5V")
  (at 49.53 109.22 0)
  (unit 1)
  (exclude_from_sim no)
  (in_bom yes)
  (on_board yes)
  (dnp no)
  (fields_autoplaced yes)
  (property "Reference" "#PWR07" (at 49.53 113.03 0) (effects (font (size 1.27 1.27)) (hide yes)))
  (property "Value" "+5V" (at 49.53 104.14 0) (effects (font (size 1.27 1.27))))
  (property "Footprint" "" (at 49.53 109.22 0) (effects (font (size 1.27 1.27)) (hide yes)))
  (property "Datasheet" "" (at 49.53 109.22 0) (effects (font (size 1.27 1.27)) (hide yes)))
  (property "Description" "Power symbol creates a global label with name \"+5V\"" (at 49.53 109.22 0) (effects (font (size 1.27 1.27)) (hide yes)))
  (pin "1"))
 (symbol
  (lib_id "74xx:74HC595")
  (at 135.89 137.16 0)
  (unit 1)
  (exclude_from_sim no)
  (in_bom yes)
  (on_board yes)
  (dnp no)
  (fields_autoplaced yes)
  (property "Reference" "U4" (at 138.0333 119.38 0) (effects (font (size 1.27 1.27)) (justify left)))
  (property "Value" "74HC595" (at 138.0333 121.92 0) (effects (font (size 1.27 1.27)) (justify left)))
  (property "Footprint" "" (at 135.89 137.16 0) (effects (font (size 1.27 1.27)) (hide yes)))
  (property "Datasheet" "http://www.ti.com/lit/ds/symlink/sn74hc595.pdf" (at 135.89 137.16 0) (effects (font (size 1.27 1.27)) (hide yes)))
  (property "Description" "8-bit serial in/out Shift Register 3-State Outputs" (at 135.89 137.16 0) (effects (font (size 1.27 1.27)) (hide yes)))
  (pin "11")
  (pin "16")
  (pin "1")
  (pin "4")
  (pin "6")
  (pin "9")
  (pin "15")
  (pin "14")
  (pin "10")
  (pin "12")
  (pin "13")
  (pin "8")
  (pin "2")
  (pin "3")
  (pin "5")
  (pin "7"))
 (symbol
  (lib_id "74xx:74HC595")
  (at 49.53 137.16 0)
  (unit 1)
  (exclude_from_sim no)
  (in_bom yes)
  (on_board yes)
  (dnp no)
  (fields_autoplaced yes)
  (property "Reference" "U3" (at 51.6733 119.38 0) (effects (font (size 1.27 1.27)) (justify left)))
  (property "Value" "74HC595" (at 51.6733 121.92 0) (effects (font (size 1.27 1.27)) (justify left)))
  (property "Footprint" "" (at 49.53 137.16 0) (effects (font (size 1.27 1.27)) (hide yes)))
  (property "Datasheet" "http://www.ti.com/lit/ds/symlink/sn74hc595.pdf" (at 49.53 137.16 0) (effects (font (size 1.27 1.27)) (hide yes)))
  (property "Description" "8-bit serial in/out Shift Register 3-State Outputs" (at 49.53 137.16 0) (effects (font (size 1.27 1.27)) (hide yes)))
  (pin "11")
  (pin "16")
  (pin "1")
  (pin "4")
  (pin "6")
  (pin "9")
  (pin "15")
  (pin "14")
  (pin "10")
  (pin "12")
  (pin "13")
  (pin "8")
  (pin "2")
  (pin "3")
  (pin "5")
  (pin "7"))
 (sheet
  (at 38.1 62.23)
  (size 21.59 35.56)
  (exclude_from_sim no)
  (in_bom yes)
  (on_board yes)
  (dnp no)
  (fields_autoplaced yes)
  (stroke (width 0.1524) (type solid))
  (fill (color 0 0 0 0.0000))
  (property "Sheetname" "1 EKRAN" (at 38.1 61.5184 0) (effects (font (size 1.27 1.27)) (justify left bottom)))
  (property "Sheetfile" "1 EKRAN.kicad_sch" (at 38.1 98.3746 0) (effects (font (size 1.27 1.27)) (justify left top)))
  (pin "A" input (at 59.69 67.31 0) (effects (font (size 1.27 1.27)) (justify right)))
  (pin "B" input (at 59.69 73.66 0) (effects (font (size 1.27 1.27)) (justify right)))
  (pin "C" input (at 59.69 80.01 0) (effects (font (size 1.27 1.27)) (justify right)))
  (pin "D" input (at 59.69 86.36 0) (effects (font (size 1.27 1.27)) (justify right)))
  (pin "LT" input (at 59.69 92.71 0) (effects (font (size 1.27 1.27)) (justify right)))
  (pin "Pd" input (at 38.1 80.01 180) (effects (font (size 1.27 1.27)) (justify left)))
  (pin "RB0" input (at 38.1 92.71 180) (effects (font (size 1.27 1.27)) (justify left)))
  (pin "RB1" input (at 38.1 67.31 180) (effects (font (size 1.27 1.27)) (justify left))))
 (sheet
  (at 87.63 62.23)
  (size 21.59 35.56)
  (exclude_from_sim no)
  (in_bom yes)
  (on_board yes)
  (dnp no)
  (fields_autoplaced yes)
  (stroke (width 0.1524) (type solid))
  (fill (color 0 0 0 0.0000))
  (property "Sheetname" "2 EKRAN" (at 87.63 61.5184 0) (effects (font (size 1.27 1.27)) (justify left bottom)))
  (property "Sheetfile" "2 EKRAN.kicad_sch" (at 87.63 98.3746 0) (effects (font (size 1.27 1.27)) (justify left top)))
  (pin "A" input (at 87.63 67.31 180) (effects (font (size 1.27 1.27)) (justify left)))
  (pin "B" input (at 87.63 73.66 180) (effects (font (size 1.27 1.27)) (justify left)))
  (pin "C" input (at 87.63 80.01 180) (effects (font (size 1.27 1.27)) (justify left)))
  (pin "D" input (at 87.63 86.36 180) (effects (font (size 1.27 1.27)) (justify left)))
  (pin "LT" input (at 87.63 92.71 180) (effects (font (size 1.27 1.27)) (justify left)))
  (pin "Pd" input (at 109.22 80.01 0) (effects (font (size 1.27 1.27)) (justify right)))
  (pin "RB0" input (at 109.22 92.71 0) (effects (font (size 1.27 1.27)) (justify right)))
  (pin "RB1" input (at 109.22 67.31 0) (effects (font (size 1.27 1.27)) (justify right))))
 (sheet
  (at 172.72 62.23)
  (size 21.59 35.56)
  (exclude_from_sim no)
  (in_bom yes)
  (on_board yes)
  (dnp no)
  (fields_autoplaced yes)
  (stroke (width 0.1524) (type solid))
  (fill (color 0 0 0 0.0000))
  (property "Sheetname" "4 EKRAN" (at 172.72 61.5184 0) (effects (font (size 1.27 1.27)) (justify left bottom)))
  (property "Sheetfile" "4EKRAN.kicad_sch" (at 172.72 98.3746 0) (effects (font (size 1.27 1.27)) (justify left top)))
  (pin "A" input (at 172.72 67.31 180) (effects (font (size 1.27 1.27)) (justify left)))
  (pin "B" input (at 172.72 73.66 180) (effects (font (size 1.27 1.27)) (justify left)))
  (pin "C" input (at 172.72 80.01 180) (effects (font (size 1.27 1.27)) (justify left)))
  (pin "D" input (at 172.72 86.36 180) (effects (font (size 1.27 1.27)) (justify left)))
  (pin "LT" input (at 172.72 92.71 180) (effects (font (size 1.27 1.27)) (justify left)))
  (pin "Pd" input (at 194.31 80.01 0) (effects (font (size 1.27 1.27)) (justify right)))
  (pin "RB0" input (at 194.31 92.71 0) (effects (font (size 1.27 1.27)) (justify right)))
  (pin "RB1" input (at 194.31 67.31 0) (effects (font (size 1.27 1.27)) (justify right))))
 (sheet
  (at 248.92 62.23)
  (size 21.59 35.56)
  (exclude_from_sim no)
  (in_bom yes)
  (on_board yes)
  (dnp no)
  (fields_autoplaced yes)
  (stroke (width 0.1524) (type solid))
  (fill (color 0 0 0 0.0000))
  (property "Sheetname" "6 EKRAN" (at 248.92 61.5184 0) (effects (font (size 1.27 1.27)) (justify left bottom)))
  (property "Sheetfile" "6 EKRAN.kicad_sch" (at 248.92 98.3746 0) (effects (font (size 1.27 1.27)) (justify left top)))
  (pin "A" input (at 270.51 66.04 0) (effects (font (size 1.27 1.27)) (justify right)))
  (pin "B" input (at 270.51 72.39 0) (effects (font (size 1.27 1.27)) (justify right)))
  (pin "C" input (at 270.51 78.74 0) (effects (font (size 1.27 1.27)) (justify right)))
  (pin "D" input (at 270.51 85.09 0) (effects (font (size 1.27 1.27)) (justify right)))
  (pin "LT" input (at 270.51 91.44 0) (effects (font (size 1.27 1.27)) (justify right)))
  (pin "Pd" input (at 248.92 78.74 180) (effects (font (size 1.27 1.27)) (justify left)))
  (pin "RB0" input (at 248.92 91.44 180) (effects (font (size 1.27 1.27)) (justify left)))
  (pin "RB1" input (at 248.92 66.04 180) (effects (font (size 1.27 1.27)) (justify left))))
 (sheet
  (at 209.55 62.23)
  (size 21.59 35.56)
  (exclude_from_sim no)
  (in_bom yes)
  (on_board yes)
  (dnp no)
  (fields_autoplaced yes)
  (stroke (width 0.1524) (type solid))
  (fill (color 0 0 0 0.0000))
  (property "Sheetname" "5 EKRAN" (at 209.55 61.5184 0) (effects (font (size 1.27 1.27)) (justify left bottom)))
  (property "Sheetfile" "5 EKRAN.kicad_sch" (at 209.55 98.3746 0) (effects (font (size 1.27 1.27)) (justify left top)))
  (pin "A" input (at 231.14 67.31 0) (effects (font (size 1.27 1.27)) (justify right)))
  (pin "B" input (at 231.14 73.66 0) (effects (font (size 1.27 1.27)) (justify right)))
  (pin "C" input (at 231.14 80.01 0) (effects (font (size 1.27 1.27)) (justify right)))
  (pin "D" input (at 231.14 86.36 0) (effects (font (size 1.27 1.27)) (justify right)))
  (pin "LT" input (at 231.14 92.71 0) (effects (font (size 1.27 1.27)) (justify right)))
  (pin "Pd" input (at 209.55 80.01 180) (effects (font (size 1.27 1.27)) (justify left)))
  (pin "RB0" input (at 209.55 92.71 180) (effects (font (size 1.27 1.27)) (justify left)))
  (pin "RB1" input (at 209.55 67.31 180) (effects (font (size 1.27 1.27)) (justify left))))
 (sheet
  (at 124.46 62.23)
  (size 21.59 35.56)
  (exclude_from_sim no)
  (in_bom yes)
  (on_board yes)
  (dnp no)
  (fields_autoplaced yes)
  (stroke (width 0.1524) (type solid))
  (fill (color 0 0 0 0.0000))
  (property "Sheetname" "3 EKRAN" (at 124.46 61.5184 0) (effects (font (size 1.27 1.27)) (justify left bottom)))
  (property "Sheetfile" "3 EKRAN.kicad_sch" (at 124.46 98.3746 0) (effects (font (size 1.27 1.27)) (justify left top)))
  (pin "A" input (at 146.05 67.31 0) (effects (font (size 1.27 1.27)) (justify right)))
  (pin "B" input (at 146.05 73.66 0) (effects (font (size 1.27 1.27)) (justify right)))
  (pin "C" input (at 146.05 80.01 0) (effects (font (size 1.27 1.27)) (justify right)))
  (pin "D" input (at 146.05 86.36 0) (effects (font (size 1.27 1.27)) (justify right)))
  (pin "LT" input (at 146.05 92.71 0) (effects (font (size 1.27 1.27)) (justify right)))
  (pin "Pd" input (at 124.46 80.01 180) (effects (font (size 1.27 1.27)) (justify left)))
  (pin "RB0" input (at 124.46 92.71 180) (effects (font (size 1.27 1.27)) (justify left)))
  (pin "RB1" input (at 124.46 67.31 180) (effects (font (size 1.27 1.27)) (justify left)))))
